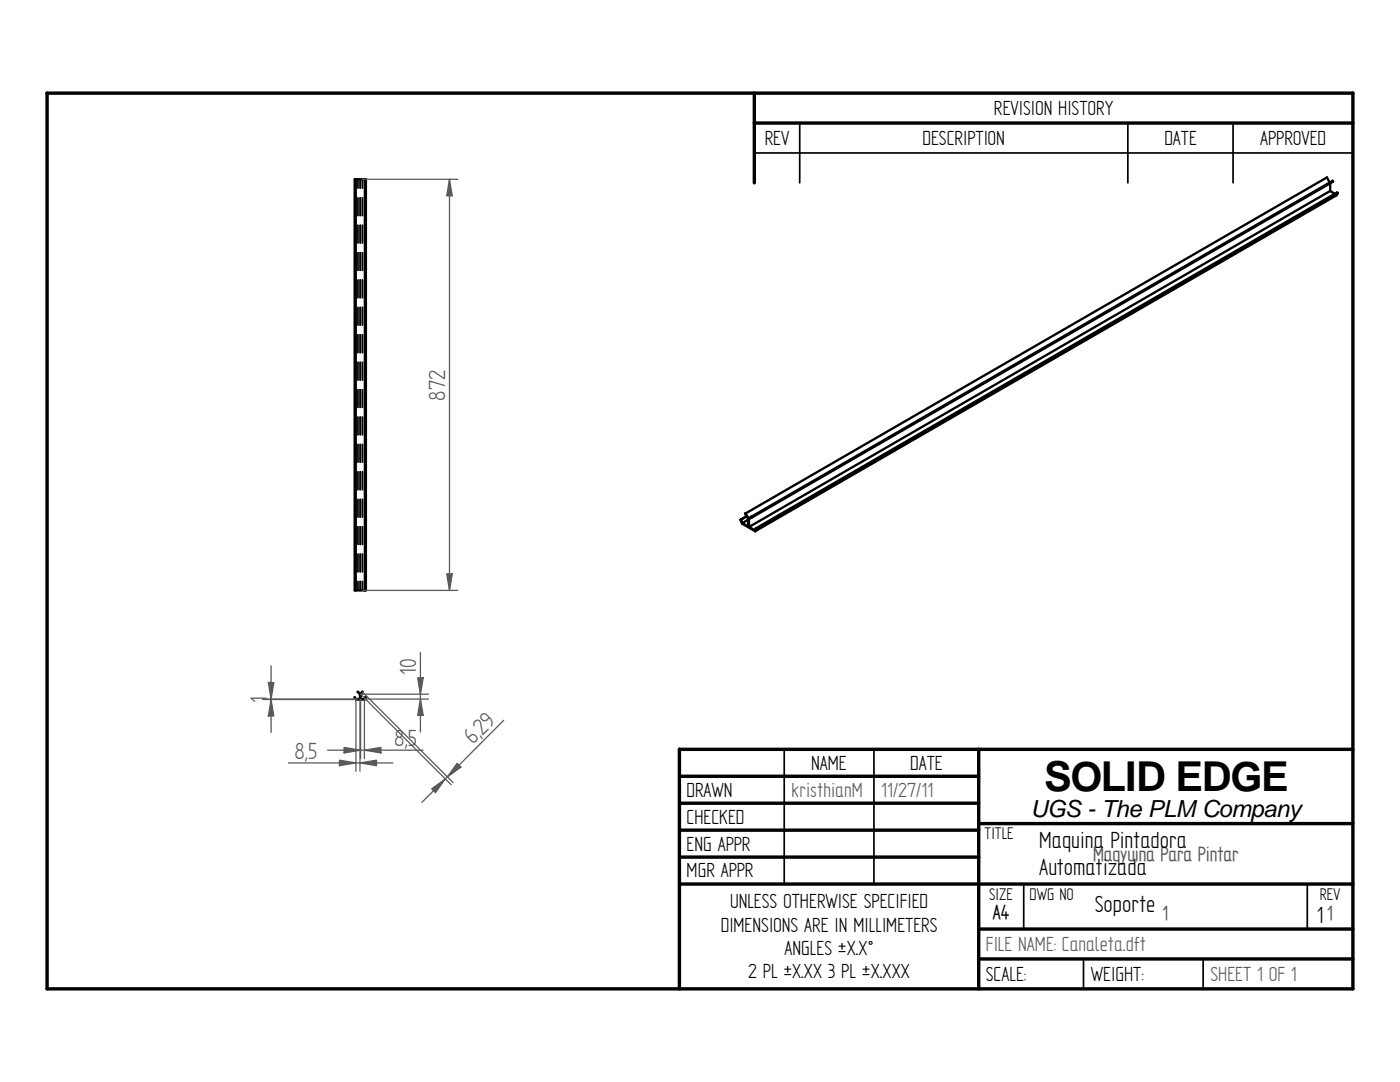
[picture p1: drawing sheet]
<svg xmlns="http://www.w3.org/2000/svg" width="279mm" height="216mm" viewBox="0 0 279 216" stroke-linecap="round" stroke-linejoin="round" font-family="sans-serif">
<g fill="none" stroke="#000" stroke-width=".68">
<path d="M9.4 18.6l260.6-.1v178.8h-260.6zM150.5 18.6v17.9M150.5 24.6h119.5M135.6 149.5v47.8M135.6 149.5h134.4M135.6 154.9h59.7M195.3 149.5v47.8M135.6 160.3h59.7M135.6 165.7h59.7M135.6 171h59.7M135.6 176.4h134.4M195.3 164.3h74.7"/>
<path d="M195.3 185.4h74.7M195.3 191.3h74.7"/>
</g>
<path d="M150.5 30.5h119.5M159.6 24.6v11.9M225.1 24.6v11.9M246.1 24.6v11.9M156.5 149.5v26.9M174.4 149.5v26.9M204.3 176.5v8.9M260.9 176.5v8.9M216.2 191.3v6M240.1 191.3v6" fill="none" stroke="#000" stroke-width=".34"/>
<g fill="none" stroke="#000" stroke-width=".47">
<path d="M70.8 35.8h2.2v82h-2.2zM71 35.8v82M72.8 35.8v82M264.8 35.4l.6 1M264.8 35.4l-116.1 67.1M265.4 38.1l1 .6M265.5 36.6v1.5l-116 67.1v-1.7M265.9 36.1l.2 .2M266 36.1l-116.6 67.3M266.1 36.2l-116 67.1M266.7 39l.3-.5-116 67-.2-.1M266.7 39l-116 67"/>
<path d="M266.8 38.4l.2 .2M266.9 38.4l-116 67-.3 .4M147.9 103.7l.3 .7 1.1-.7M148.7 102.5l.6 1v1.5l-1.2-.6M148.8 102.4l.6 1M149 103l-1.2 .7 .3 .8 2.6 1.5M149.1 103l-1.4 .7M149.4 105.1l1.2 .7M149.9 103l.2 .3M150.1 103.2l-.6 .4M151 105.5l-.3 .5M70.8 139.1l.2 .4"/>
<path d="M70.8 139.1l-.1 .1M71.4 138l.5 .5M71.5 138l.3 .5v1h-.8M72 138.5l-.1 1h.8M72.3 138v.1M72.3 138l-.5 .5M72.3 138l-.3 .5M72.9 139.1l.1 .1M72.9 139.1l-.2 .4M73 139.1l-.2 .5h-1.8l-.2-.4"/>
</g>
<g fill="none" stroke="#000" stroke-width=".25">
<path d="M70.8 35.8v1.7M70.8 39.5v3.6M71 35.8v1.7M71 39.5v3.6M71.4 35.8v1.7M71.4 39.5v3.6M71.5 35.8v1.7M71.5 39.5v3.6M71.8 35.8v1.7M71.8 39.5v3.6M71.9 35.8v1.7M71.9 39.5v3.6"/>
<path d="M72 35.8v1.7M72 39.5v3.6M72.3 35.8v1.7M72.3 39.5v3.6M72.7 35.8v1.7M72.7 39.5v3.6M72.9 35.8v1.7M72.9 39.5v3.6M70.8 44.9v3.6M70.8 50.4v3.6M70.8 55.8v3.6M71 44.9v3.6"/>
<path d="M71 50.4v3.6M71 55.8v3.6M71.4 44.9v3.6M71.4 50.4v3.6M71.4 55.8v3.6M71.5 44.9v3.6M71.5 50.4v3.6M71.5 55.8v3.6M71.8 44.9v3.6M71.8 50.4v3.6M71.8 55.8v3.6M71.9 44.9v3.6"/>
<path d="M71.9 50.4v3.6M71.9 55.8v3.6M72 44.9v3.6M72 50.4v3.6M72 55.8v3.6M72.3 44.9v3.6M72.3 50.4v3.6M72.3 55.8v3.6M72.7 44.9v3.6M72.7 50.4v3.6M72.7 55.8v3.6M72.9 44.9v3.6"/>
<path d="M72.9 50.4v3.6M72.9 55.8v3.6M70.8 61.3v3.6M70.8 66.8v3.6M70.8 72.3v3.6M70.8 77.7v3.6M71 61.3v3.6M71 66.8v3.6M71 72.3v3.6M71 77.7v3.6M71.4 61.3v3.6M71.4 66.8v3.6"/>
<path d="M71.4 72.3v3.6M71.4 77.7v3.6M71.5 61.3v3.6M71.5 66.8v3.6M71.5 72.3v3.6M71.5 77.7v3.6M71.8 61.3v3.6M71.8 66.8v3.6M71.8 72.3v3.6M71.8 77.7v3.6M71.9 61.3v3.6M71.9 66.8v3.6"/>
<path d="M71.9 72.3v3.6M71.9 77.7v3.6M72 61.3v3.6M72 66.8v3.6M72 72.3v3.6M72 77.7v3.6M72.3 61.3v3.6M72.3 66.8v3.6M72.3 72.3v3.6M72.3 77.7v3.6M72.7 61.3v3.6M72.7 66.8v3.6"/>
<path d="M72.7 72.3v3.6M72.7 77.7v3.6M72.9 61.3v3.6M72.9 66.8v3.6M72.9 72.3v3.6M72.9 77.7v3.6M70.8 83.2v3.6M70.8 88.6v3.6M70.8 94.1v3.6M70.8 99.6v3.6M71 83.2v3.6M71 88.6v3.6"/>
<path d="M71 94.1v3.6M71 99.6v3.6M71.4 83.2v3.6M71.4 88.6v3.6M71.4 94.1v3.6M71.4 99.6v3.6M71.5 83.2v3.6M71.5 88.6v3.6M71.5 94.1v3.6M71.5 99.6v3.6M71.8 83.2v3.6M71.8 88.6v3.6"/>
<path d="M71.8 94.1v3.6M71.8 99.6v3.6M71.9 83.2v3.6M71.9 88.6v3.6M71.9 94.1v3.6M71.9 99.6v3.6M72 83.2v3.6M72 88.6v3.6M72 94.1v3.6M72 99.6v3.6M72.3 83.2v3.6M72.3 88.6v3.6"/>
<path d="M72.3 94.1v3.6M72.3 99.6v3.6M72.7 83.2v3.6M72.7 88.6v3.6M72.7 94.1v3.6M72.7 99.6v3.6M72.9 83.2v3.6M72.9 88.6v3.6M72.9 94.1v3.6M72.9 99.6v3.6M70.8 105.1v3.6M70.8 110.5v3.6"/>
<path d="M70.8 116v1.8M71 105.1v3.6M71 110.5v3.6M71 116v1.8M71.4 105.1v3.6M71.4 110.5v3.6M71.4 116v1.8M71.5 105.1v3.6M71.5 110.5v3.6M71.5 116v1.8M71.8 105.1v3.6M71.8 110.5v3.6"/>
<path d="M71.8 116v1.8M71.9 105.1v3.6M71.9 110.5v3.6M71.9 116v1.8M72 105.1v3.6M72 110.5v3.6M72 116v1.8M72.3 105.1v3.6M72.3 110.5v3.6M72.3 116v1.8M72.7 105.1v3.6M72.7 110.5v3.6"/>
<path d="M72.7 116v1.8M72.9 105.1v3.6M72.9 110.5v3.6M72.9 116v1.8"/>
</g>
<path d="M68.7 149.1l3.3 .6-3.3 .5z" fill="none" stroke="#595959" stroke-width=".25"/>
<path d="M68.7 149.1l3.3 .6-3.3 .5z" fill="#595959"/>
<path d="M72.7 149.7l3.3-.6v1.1z" fill="none" stroke="#595959" stroke-width=".25"/>
<path d="M72.7 149.7l3.3-.6v1.1z" fill="#595959"/>
<path d="M72 139.5v11.8M72.7 139.5v11.8M65.4 149.7h19M71.8 152.2l3.3-.5v1.1z" fill="none" stroke="#595959" stroke-width=".25"/>
<path d="M71.8 152.2l3.3-.5v1.1z" fill="#595959"/>
<path d="M67.7 151.7l3.3 .5-3.3 .6z" fill="none" stroke="#595959" stroke-width=".25"/>
<path d="M67.7 151.7l3.3 .5-3.3 .6z" fill="#595959"/>
<path d="M71 139.5v14.4M71.8 139.5v14.4M83.4 135.3h1.1l-.6 3.2zM57.6 152.2h20.8" fill="none" stroke="#595959" stroke-width=".25"/>
<path d="M83.4 135.3h1.1l-.6 3.2z" fill="#595959"/>
<path d="M83.9 139.5l.6 3.2h-1.1z" fill="none" stroke="#595959" stroke-width=".25"/>
<path d="M83.9 139.5l.6 3.2h-1.1z" fill="#595959"/>
<path d="M54.1 139.6l.6 3.3h-1.1zM72 138.5h13.5M72.7 139.5h12.8M83.9 130.2v15.8" fill="none" stroke="#595959" stroke-width=".25"/>
<path d="M54.1 139.6l.6 3.3h-1.1z" fill="#595959"/>
<path d="M53.6 136.2h1.1l-.6 3.3z" fill="none" stroke="#595959" stroke-width=".25"/>
<path d="M53.6 136.2h1.1l-.6 3.3z" fill="#595959"/>
<path d="M52.4 139.6h18.6M52.4 139.5h19M54.1 132.8v13.3M86.1 157.4l2.8-2-2 2.8z" fill="none" stroke="#595959" stroke-width=".25"/>
<path d="M86.1 157.4l2.8-2-2 2.8z" fill="#595959"/>
<path d="M91.2 152.3l.8 .8-2.7 1.9z" fill="none" stroke="#595959" stroke-width=".25"/>
<path d="M91.2 152.3l.8 .8-2.7 1.9z" fill="#595959"/>
<path d="M89.7 35.8l.6 3.3h-1.1zM72 138.5l18 18.1M72.3 138.1l18.1 18.1M100.5 143.7l-16.3 16.4" fill="none" stroke="#595959" stroke-width=".25"/>
<path d="M89.7 35.8l.6 3.3h-1.1z" fill="#595959"/>
<path d="M89.2 114.5h1.1l-.6 3.3z" fill="none" stroke="#595959" stroke-width=".25"/>
<path d="M89.2 114.5h1.1l-.6 3.3z" fill="#595959"/>
<path d="M72.3 35.8h19.1M89.7 35.8v82M72.3 117.8h19.1" fill="none" stroke="#595959" stroke-width=".25"/>
<text font-size="8.2" x="208.4" y="157.8">SOLID EDGE</text>
<g font-size="5.3" fill="#595959">
<text x="88.9" y="79.9" transform="rotate(-90 88.9 79.9)">872</text>
<text x="83.1" y="134.7" transform="rotate(-90 83.1 134.7)">10</text>
<text x="53.3" y="140.2" transform="rotate(-90 53.3 140.2)">1</text>
<text x="78.7" y="148.9">8,5</text>
<text x="94.4" y="148.7" transform="rotate(-45 94.4 148.7)">6,</text>
<text x="96.3" y="146.9" transform="rotate(-45 96.3 146.9)">29</text>
<text x="58.8" y="151.4">8,5</text>
</g>
<g font-size="5.3">
<text x="207.4" y="169.2">Maquina Pintadora</text>
<text x="207.4" y="174.6">Automatizada</text>
<text x="218.5" y="182">Soporte</text>
<text x="262.8" y="184.2">1</text>
</g>
<text font-size="4.7" x="205.7" y="163">UGS - The PLM Company</text>
<g font-size="4.6">
<text x="198.4" y="22.9">REVISION HISTORY</text>
<text x="152.6" y="28.9">REV</text>
<text x="184.1" y="28.9">DESCRIPTION</text>
<text x="232.4" y="28.9">DATE</text>
<text x="251.5" y="28.9">APPROVED</text>
<text x="161.9" y="153.6">NAME</text>
<text x="181.7" y="153.6">DATE</text>
<text x="137" y="159">DRAWN</text>
<text x="137" y="164.3">CHECKED</text>
<text x="137" y="169.7">ENG APPR</text>
<text x="137" y="175.1">MGR APPR</text>
<text x="143.8" y="185.9">DIMENSIONS ARE IN MILLIMETERS</text>
<text x="145.7" y="181.2">UNLESS OTHERWISE SPECIFIED</text>
<text x="198.2" y="183.4">A4</text>
<text x="156.5" y="190.6">ANGLES ±X.X°</text>
<text x="149.3" y="195.2">2 PL ±X.XX 3 PL ±X.XXX</text>
<text x="196.8" y="195.7">SCALE:</text>
<text x="217.7" y="195.7">WEIGHT:</text>
</g>
<g font-size="4.6" fill="#595959">
<text x="157.9" y="159">kristhianM</text>
<text x="175.9" y="159">11/27/11</text>
<text x="218.1" y="171.8">Maqyuina Para Pintar</text>
<text x="232" y="183.5">1</text>
<text x="264.9" y="183.5">1</text>
<text x="196.8" y="189.8">FILE NAME: Canaleta.dft</text>
<text x="241.6" y="195.7">SHEET 1 OF 1</text>
</g>
<g font-size="3.8">
<text x="196.5" y="167.4">TITLE</text>
<text x="197.4" y="179.5">SIZE</text>
<text x="205.5" y="179.5">DWG NO</text>
<text x="263.4" y="179.5">REV</text>
</g>
</svg>
